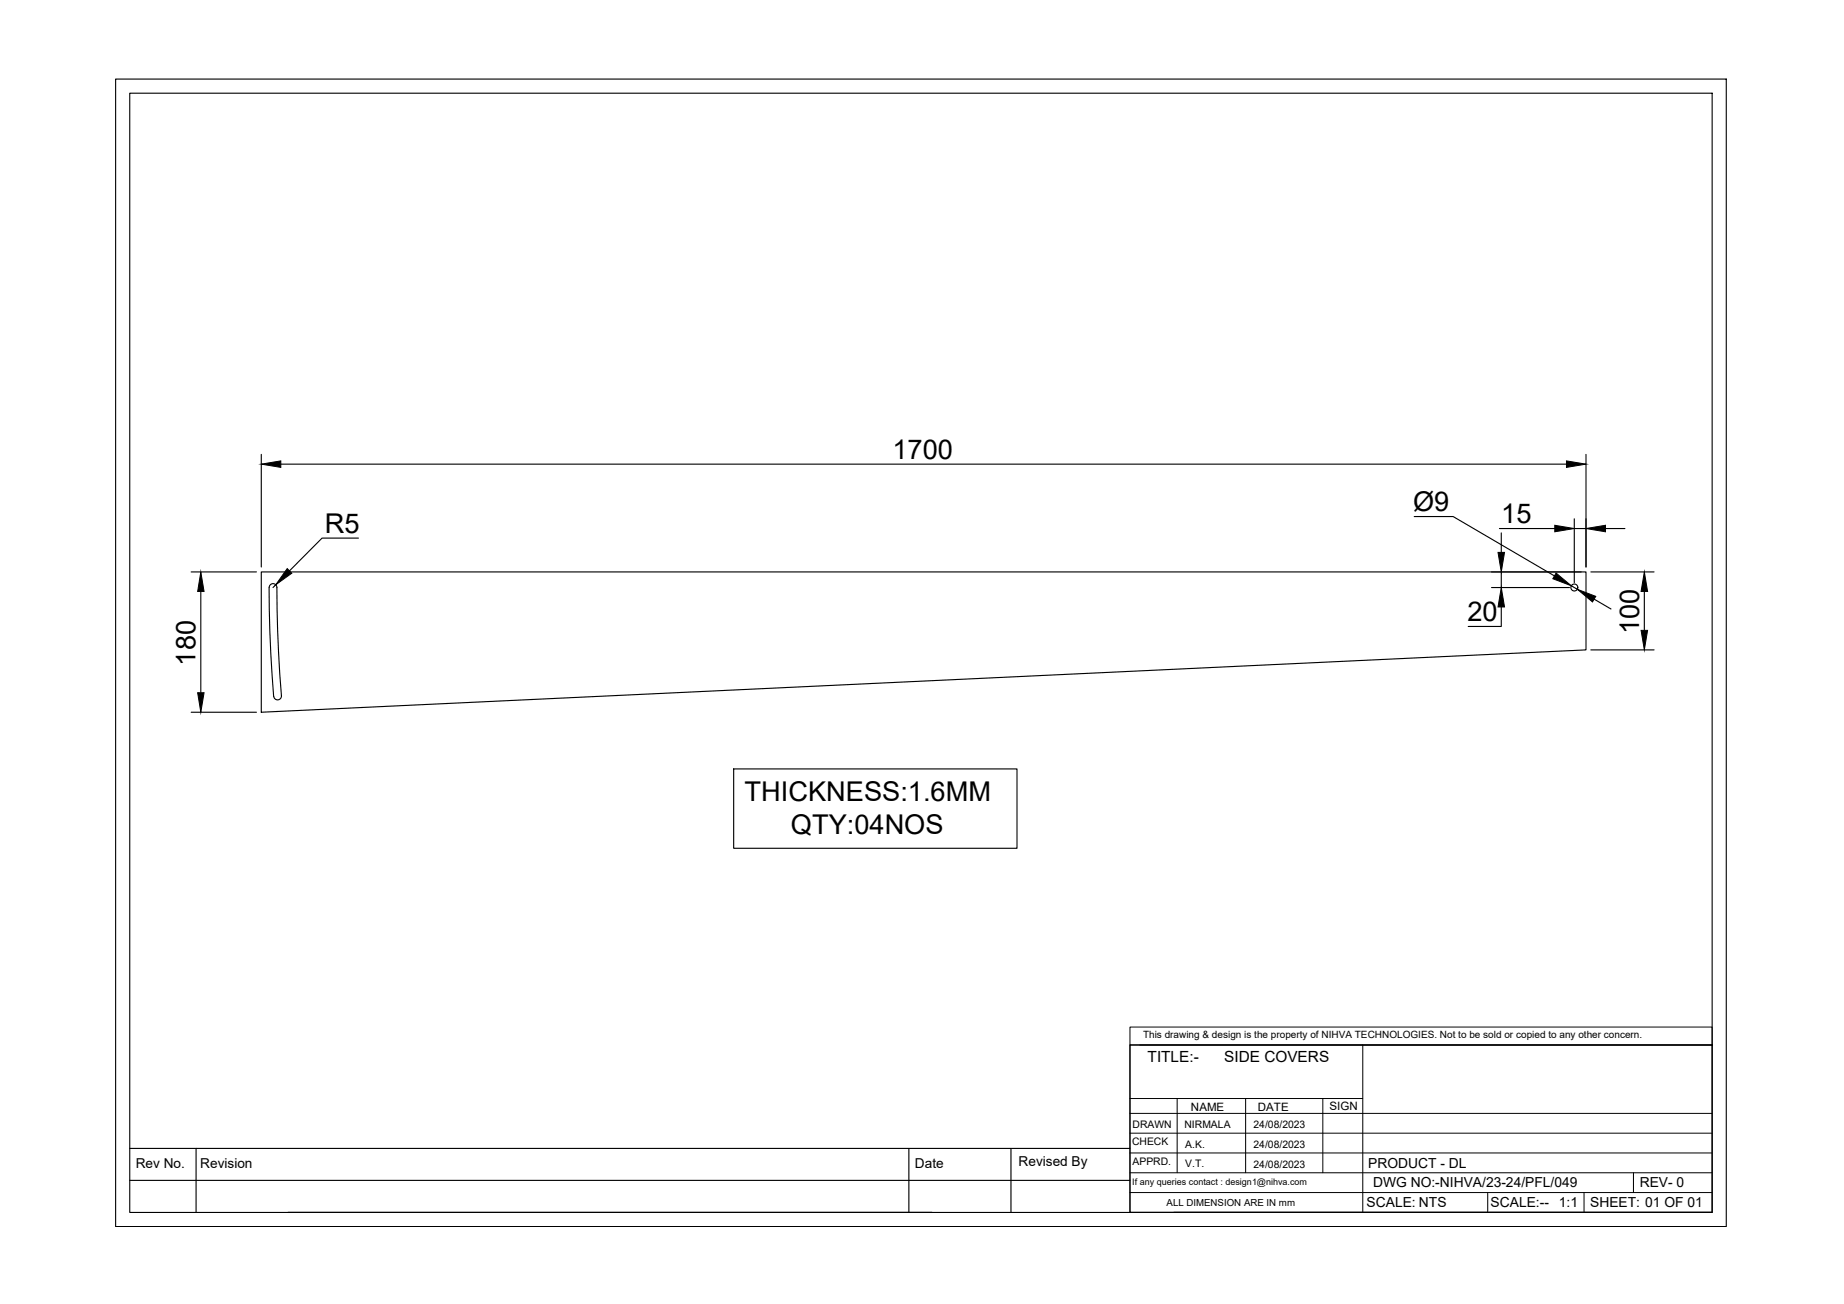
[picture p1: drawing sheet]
<svg xmlns="http://www.w3.org/2000/svg" width="420mm" height="297mm" viewBox="0 0 420 297" stroke-linecap="round" stroke-linejoin="round" font-family="sans-serif">
<!-- layer: 0 -->
<g fill="none" stroke="#000" stroke-width=".25">
<path d="M26.3 18h367v261.4h-367zM29.6 21.2h360.5v255h-360.5zM59.5 103.5v25.7M64 105.7h292.9M322.2 117.7h8.9l23.1 13.5M358.7 118.2v14.5M361.4 103.5v25.7M43.6 130.3h14.8M45.8 134.7v23.1M59.5 130.3h301.9v17.7l-301.9 14.2zM61.3 133.8l.2 10 .8 14.8a.89 .89 0 0 0 1 .8 .89 .89 0 0 0 .8-.9l-.8-14.8-.2-9.9M61.3 133.8a.88 .88 0 0 1 .9-.9 .88 .88 0 0 1 .9 .9"/>
<path d="M62.8 133.2l-.6 .6M81.7 122.6h-8.3l-7.5 7.4M339.8 130.3h20.5M339.8 133.8h17.8M341.6 120.4h12.7M342.1 138.3v4.4h-7.6M342.1 121.4v4.4M342.1 130.3v3.5M358 133.4l1.4 .8M358.7 120.4h2.7M362.5 130.3h14.4M363.2 136.5l3.9 2.2"/>
<path d="M365.8 120.4h4.4M374.7 134.7v8.9M362.5 148h14.4M43.6 162.2h14.8M167.2 175.2h64.5v18h-64.5zM257.5 238h132.6v38.2h-132.6zM29.6 268.9h227.9M29.6 261.6h227.9M44.7 261.6v14.6M65.6 276.2h146.7M207.1 261.6v14.6M230.3 261.6v14.6"/>
<path d="M267.5 276.2h122.6"/>
<circle cx="358.7" cy="133.8" r=".79"/>
</g>
<g fill="none" stroke="#000" stroke-width=".23">
<path d="M257.5 234h132.6v4h-132.6zM257.5 238v38.2M259.7 238h130.4M310.5 238v38.2M257.5 258.1h132.6M257.5 253.6h132.6M257.5 250.2h53M268.2 250.2v16.9M283.8 250.2v16.9M301.4 250.2v16.9M257.5 267.1h132.6M257.5 262.6h132.6"/>
<path d="M257.5 271.7h132.6M339 271.7v4.5M360.9 271.7v4.5M372.2 267.1v4.6"/>
</g>
<g fill="#000" stroke="#000" stroke-width=".23">
<path d="M59.5 105.7l4.5-.7v1.5zM354.3 119.7l4.4 .7-4.4 .7zM356.9 105l4.5 .7-4.5 .8zM361.4 120.4l4.4-.7v1.4zM45.8 130.3l.7 4.4h-1.5zM65.4 129.5l1.1 1.1-3.7 2.6zM341.3 125.8h1.5l-.7 4.5zM342.1 133.8l.7 4.5h-1.5zM354.6 130.5l3.4 2.9-4.2-1.6zM359.4 134.2l4.2 1.6-.7 1.3zM374.7 130.3l.7 4.4h-1.5zM45 157.8h1.5l-.7 4.4z"/>
<path d="M373.9 143.6h1.5l-.7 4.4z"/>
</g>
<g font-size="6.2">
<text x="203.4" y="104.5">1700</text>
<text x="322" y="116.4">Ø9</text>
<text x="342.1" y="119.2">15</text>
<text x="74" y="121.4">R5</text>
<text x="334.4" y="141.5">20</text>
<text x="373.5" y="144.5" transform="rotate(-90 373.5 144.5)">100</text>
<text x="44.6" y="151.6" transform="rotate(-90 44.6 151.6)">180</text>
<text x="169.7" y="182.4">THICKNESS:1.6MM</text>
<text x="180.2" y="189.9">QTY:04NOS</text>
</g>
<g font-size="3.5">
<text x="261.5" y="241.9">TITLE:-</text>
<text x="278.9" y="241.9">SIDE COVERS</text>
</g>
<g font-size="3.2">
<text x="311.7" y="266">PRODUCT - DL</text>
<text x="311.4" y="275">SCALE: NTS</text>
<text x="312.9" y="270.5">DWG NO:-NIHVA/23-24/PFL/049</text>
<text x="339.6" y="275">SCALE:--</text>
<text x="355.2" y="275">1:1</text>
<text x="362.3" y="275">SHEET: 01 OF 01</text>
<text x="373.6" y="270.4">REV- 0</text>
</g>
<g font-size="3.1">
<text x="30.9" y="266">Rev No.</text>
<text x="45.6" y="266">Revision</text>
<text x="208.5" y="266">Date</text>
<text x="232.1" y="265.6">Revised By</text>
</g>
<g font-size="2.6">
<text x="271.4" y="253">NAME</text>
<text x="286.6" y="253.1">DATE</text>
<text x="302.9" y="252.8">SIGN</text>
</g>
<g font-size="2.4">
<text x="258.1" y="256.9">DRAWN</text>
<text x="269.9" y="256.9">NIRMALA</text>
<text x="285.6" y="256.9">24/08/2023</text>
<text x="258" y="260.8">CHECK</text>
<text x="270.1" y="261.4">A.K.</text>
<text x="285.6" y="261.5">24/08/2023</text>
<text x="258.1" y="265.3">APPRD.</text>
<text x="270.1" y="265.9">V.T.</text>
<text x="285.6" y="266">24/08/2023</text>
</g>
<text font-size="2.3" x="260.4" y="236.5">This drawing &amp; design is the property of NIHVA TECHNOLOGIES. Not to be sold or copied to any other concern.</text>
<text font-size="2.2" x="265.8" y="274.7">ALL DIMENSION ARE IN mm</text>
<text font-size="2.1" x="258" y="270">If any queries contact : design1@nihva.com</text>
</svg>
